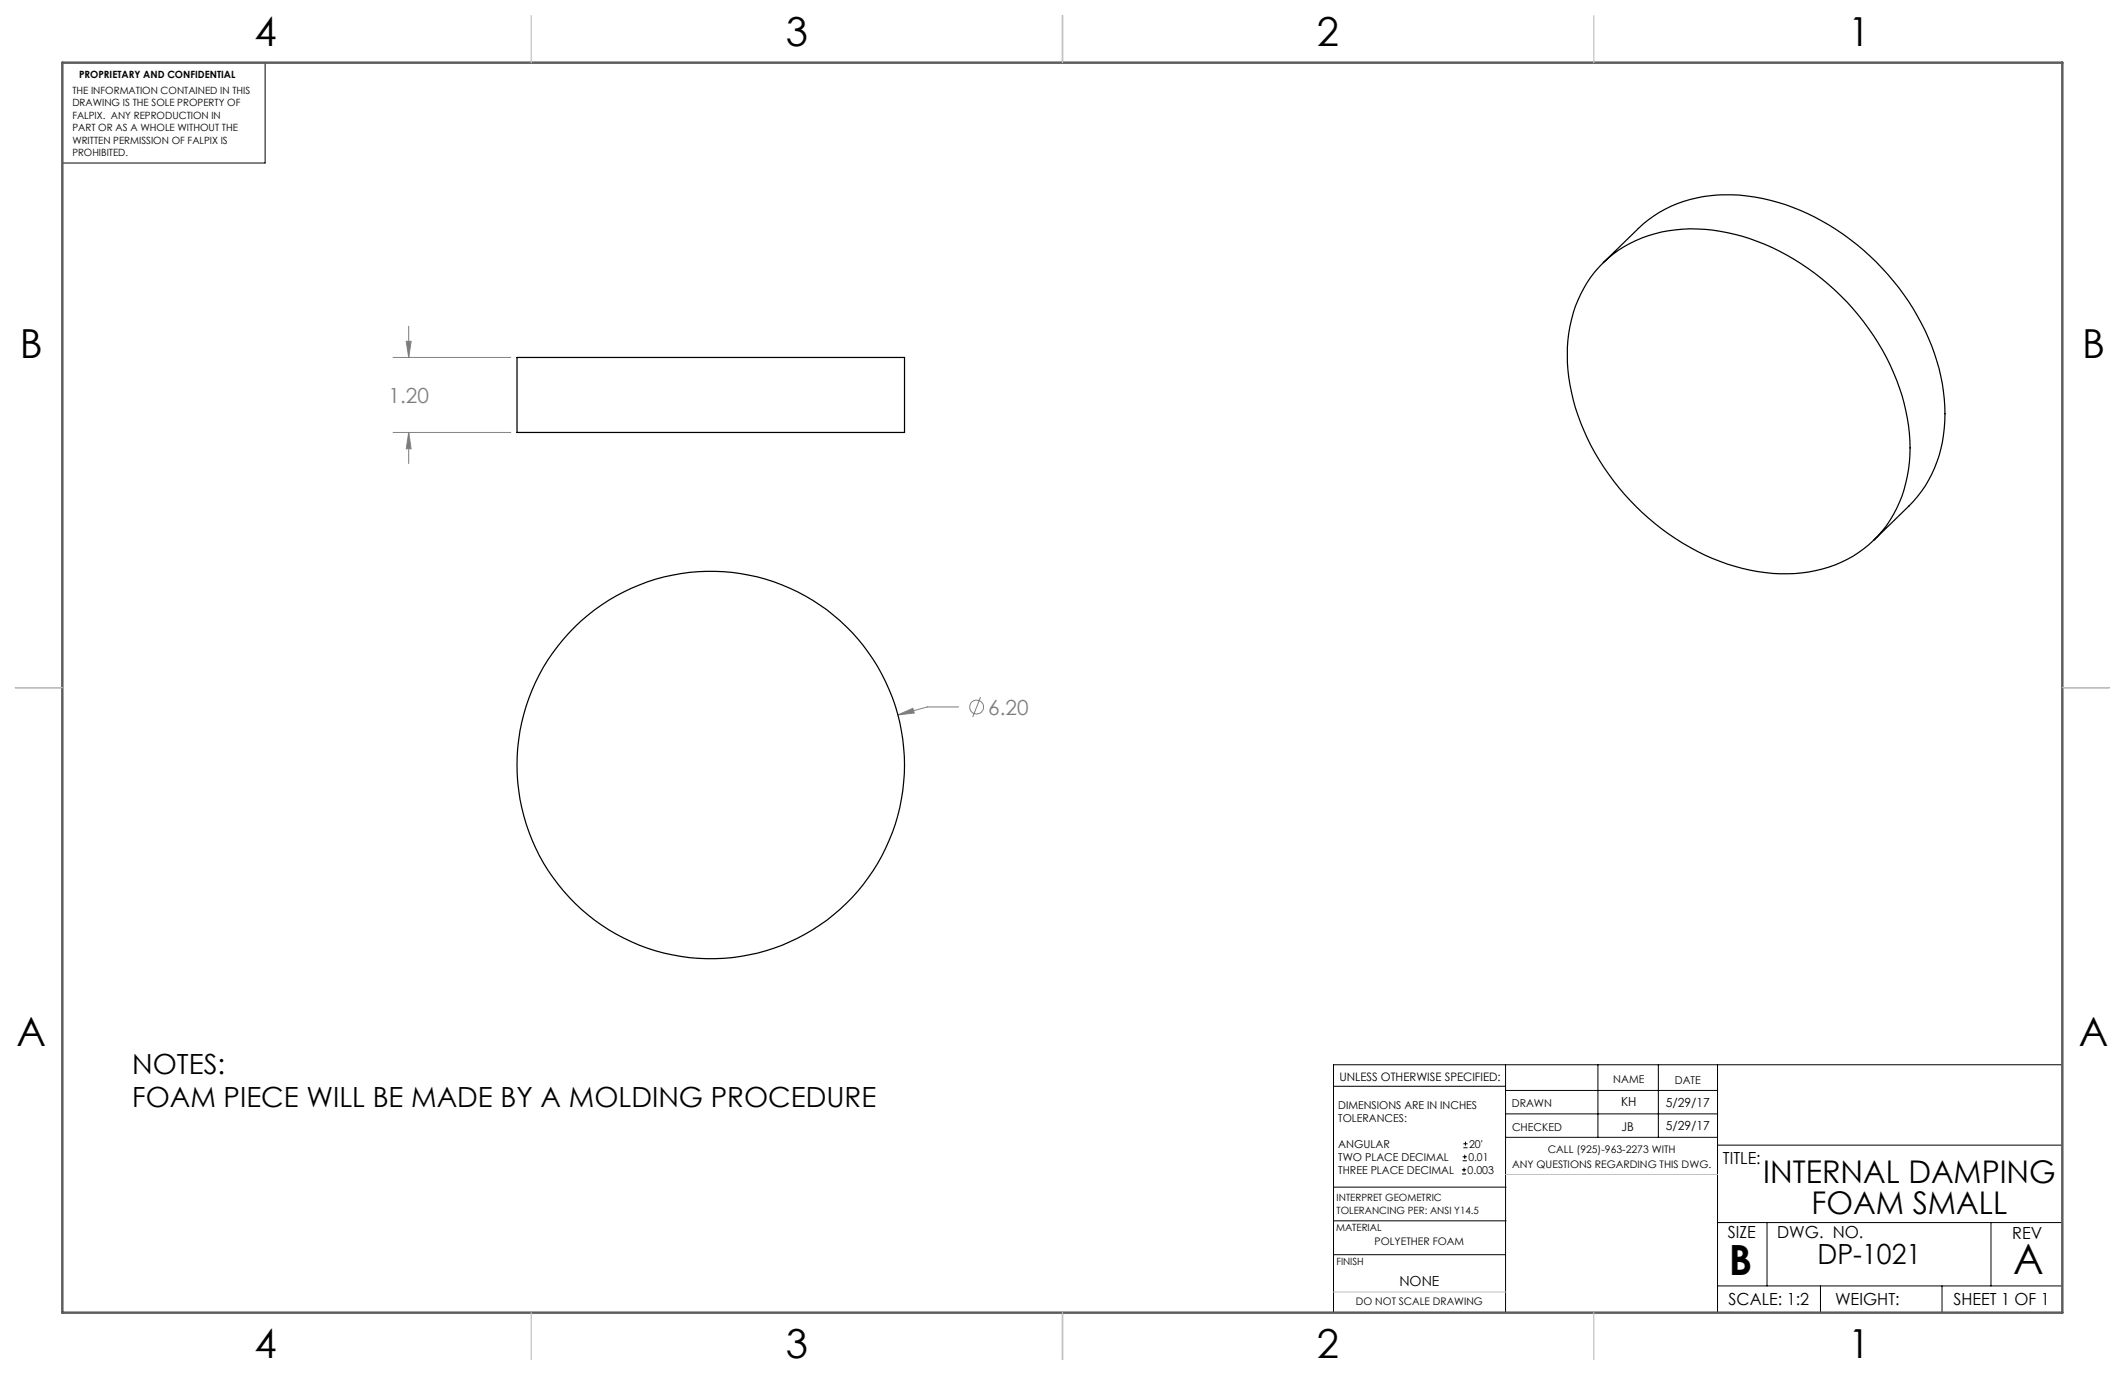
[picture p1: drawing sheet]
<svg xmlns="http://www.w3.org/2000/svg" width="432mm" height="279mm" viewBox="0 0 432 279" stroke-linecap="round" stroke-linejoin="round" font-family="sans-serif">
<g fill="none" stroke="#808080" stroke-width=".2">
<path d="M79.9 72.6h23.9M82.5 69.4h1l-.5 3.2zM83 66.3v6.3M79.9 87.9h23.9M83 87.9l.5 3.3h-1zM83 87.9v6.3M182.5 145.3l3-1.4 .3 1zM194.8 143.7h-6.3l-6 1.6M199.2 141.6l-1.5 4.1"/>
<circle cx="198.4" cy="143.7" r="1.41"/>
</g>
<g fill="none" stroke="#000" stroke-width=".2">
<path d="M53.9 12.7v20.4h-41.2M305.9 216.4v50.3M324.7 216.4v14.7M337 216.4v14.7M349 216.4v50.3M419.1 216.4h-148.1v50.3M271 220.7h34.9M297.1 238.5h.8M297.1 237.7h.8M297.2 235.9h.9M297.2 235.1h.9M297.4 233.2h.8"/>
<path d="M297.4 232.4h.8M297.5 237.3v.8M297.6 234.6v.9M297.8 232v.8M305.9 231.1h43.1M305.9 226.3h43.1M305.9 221.6h43.1M349 232.7h70.1M271 255h34.9M271 248.1h35M271 241.2h35M349 248.4h70.1"/>
<path d="M359.1 248.4v12.9M404.6 248.4v12.9M349 261.3h70.1M369.9 261.3v5.4M394.6 261.3v5.4"/>
</g>
<path d="M215.9 3.2v9.5M3.1 139.7h9.6M419.1 139.7h9.5M215.9 266.7v9.6" fill="none" stroke="#5c5c5c" stroke-width=".25"/>
<path d="M12.7 12.7h406.4v254h-406.4z" fill="none" stroke="#5c5c5c" stroke-width=".5"/>
<path d="M305.9 238.7h43.1M271 262.5h34.9" fill="none" stroke="#c0c0c0" stroke-width=".2"/>
<path d="M108 3.2v9.5M215.9 3.2v9.5M323.8 3.2v9.5M3.1 139.7h9.6M419.1 139.7h9.5M108 266.7v9.6M215.9 266.7v9.6M323.8 266.7v9.6" fill="none" stroke="#c0c0c0" stroke-width=".25"/>
<path d="M182.5 145.3l3.3-.4-.3-1zM82.5 69.4h1l-.5 3.2zM83 87.9l.5 3.3h-1z" fill="#808080"/>
<g fill="none" stroke="#000" stroke-width=".25">
<path d="M325.8 53.4l7.1-7a25.5 25.5 0 0 1 19.1-6.8 44 44 0 0 1 28 12.4 47.9 47.9 0 0 1 14.7 26 29.5 29.5 0 0 1-3.5 20.8l-2.4 3.1-8 7.8M325.9 53.3a26.2 26.2 0 0 1 20.5-6.7 45 45 0 0 1 27.7 13.6 45.8 45.8 0 0 1 14 29.3 25.7 25.7 0 0 1-8.4 21.2 26.8 26.8 0 0 1-21 5.6 46 46 0 0 1-27.5-14.6 45.5 45.5 0 0 1-12.7-28.1 26 26 0 0 1 7.4-20.3zM105.1 72.6h78.7v15.3h-78.7z"/>
<circle cx="144.4" cy="155.5" r="39.4"/>
</g>
<g font-size="8.5">
<text x="351.3" y="259">B</text>
<text x="409.1" y="258.9">A</text>
</g>
<g font-size="8.1">
<text x="51.7" y="9.3">4</text>
<text x="159.7" y="9.3">3</text>
<text x="267.6" y="9.3">2</text>
<text x="375.6" y="9.3">1</text>
<text x="4" y="72.8">B</text>
<text x="423.1" y="72.8">B</text>
<text x="3.3" y="212.5">A</text>
<text x="422.4" y="212.5">A</text>
<text x="51.7" y="276">4</text>
<text x="159.7" y="276">3</text>
<text x="267.6" y="276">2</text>
<text x="375.6" y="276">1</text>
</g>
<g font-size="6.3">
<text x="358.3" y="240.3">INTERNAL DAMPING</text>
<text x="368.1" y="246.7">FOAM SMALL</text>
</g>
<g font-size="5.6">
<text x="26.9" y="218.3">NOTES:</text>
<text x="26.9" y="225">FOAM PIECE WILL BE MADE BY A MOLDING PROCEDURE</text>
<text x="369.3" y="256.8">DP-1021</text>
</g>
<g font-size="4.2" fill="#808080">
<text x="79" y="82">1.20</text>
<text x="200.8" y="145.2">6.20</text>
</g>
<g font-size="3.4">
<text x="350.1" y="236.5">TITLE:</text>
<text x="351.1" y="251.6">SIZE</text>
<text x="361.1" y="251.6">DWG. NO.</text>
<text x="408.9" y="251.7">REV</text>
<text x="351.2" y="265.2">SCALE: 1:2</text>
<text x="372.9" y="265.2">WEIGHT:</text>
<text x="396.9" y="265.2">SHEET 1 OF 1</text>
</g>
<text font-size="2.8" x="284.3" y="261.3">NONE</text>
<g font-size="2.5">
<text x="329.4" y="224.8">KH</text>
<text x="338.5" y="224.9">5/29/17</text>
<text x="329.5" y="229.7">JB</text>
<text x="338.5" y="229.7">5/29/17</text>
</g>
<text font-size="2.4" x="272.2" y="219.7">UNLESS OTHERWISE SPECIFIED:</text>
<g font-size="2.2">
<text x="327.8" y="220.1">NAME</text>
<text x="340.3" y="220.2">DATE</text>
<text x="271.9" y="225.3">DIMENSIONS ARE IN INCHES</text>
<text x="271.9" y="227.9">TOLERANCES:</text>
<text x="307.2" y="224.9">DRAWN</text>
<text x="271.9" y="233.2">ANGULAR</text>
<text x="298.5" y="233.2">20'</text>
<text x="307.3" y="229.8">CHECKED</text>
<text x="271.9" y="238.5">THREE PLACE DECIMAL</text>
<text x="271.9" y="235.9">TWO PLACE DECIMAL</text>
<text x="298.2" y="238.5">0.003</text>
<text x="298.4" y="235.9">0.01</text>
</g>
<g font-size="2.1">
<text x="307.3" y="237.3">ANY QUESTIONS REGARDING THIS DWG.</text>
<text x="314.5" y="234.2">CALL (925)-963-2273 WITH</text>
<text x="279.3" y="252.9">POLYETHER FOAM</text>
<text x="275.5" y="265.1">DO NOT SCALE DRAWING</text>
</g>
<g font-size="2">
<text x="16.1" y="15.9">PROPRIETARY AND CONFIDENTIAL</text>
<text x="14.7" y="19.1">THE INFORMATION CONTAINED IN THIS</text>
<text x="14.7" y="21.6">DRAWING IS THE SOLE PROPERTY OF</text>
<text x="14.7" y="24.1">FALPIX. ANY REPRODUCTION IN</text>
<text x="14.7" y="26.6">PART OR AS A WHOLE WITHOUT THE</text>
<text x="14.7" y="29.2">WRITTEN PERMISSION OF FALPIX IS</text>
<text x="14.7" y="31.7">PROHIBITED.</text>
<text x="271.6" y="244.1">INTERPRET GEOMETRIC</text>
<text x="271.5" y="250.2">MATERIAL</text>
<text x="271.6" y="246.6">TOLERANCING PER: ANSI Y14.5</text>
<text x="271.5" y="257">FINISH</text>
</g>
</svg>
